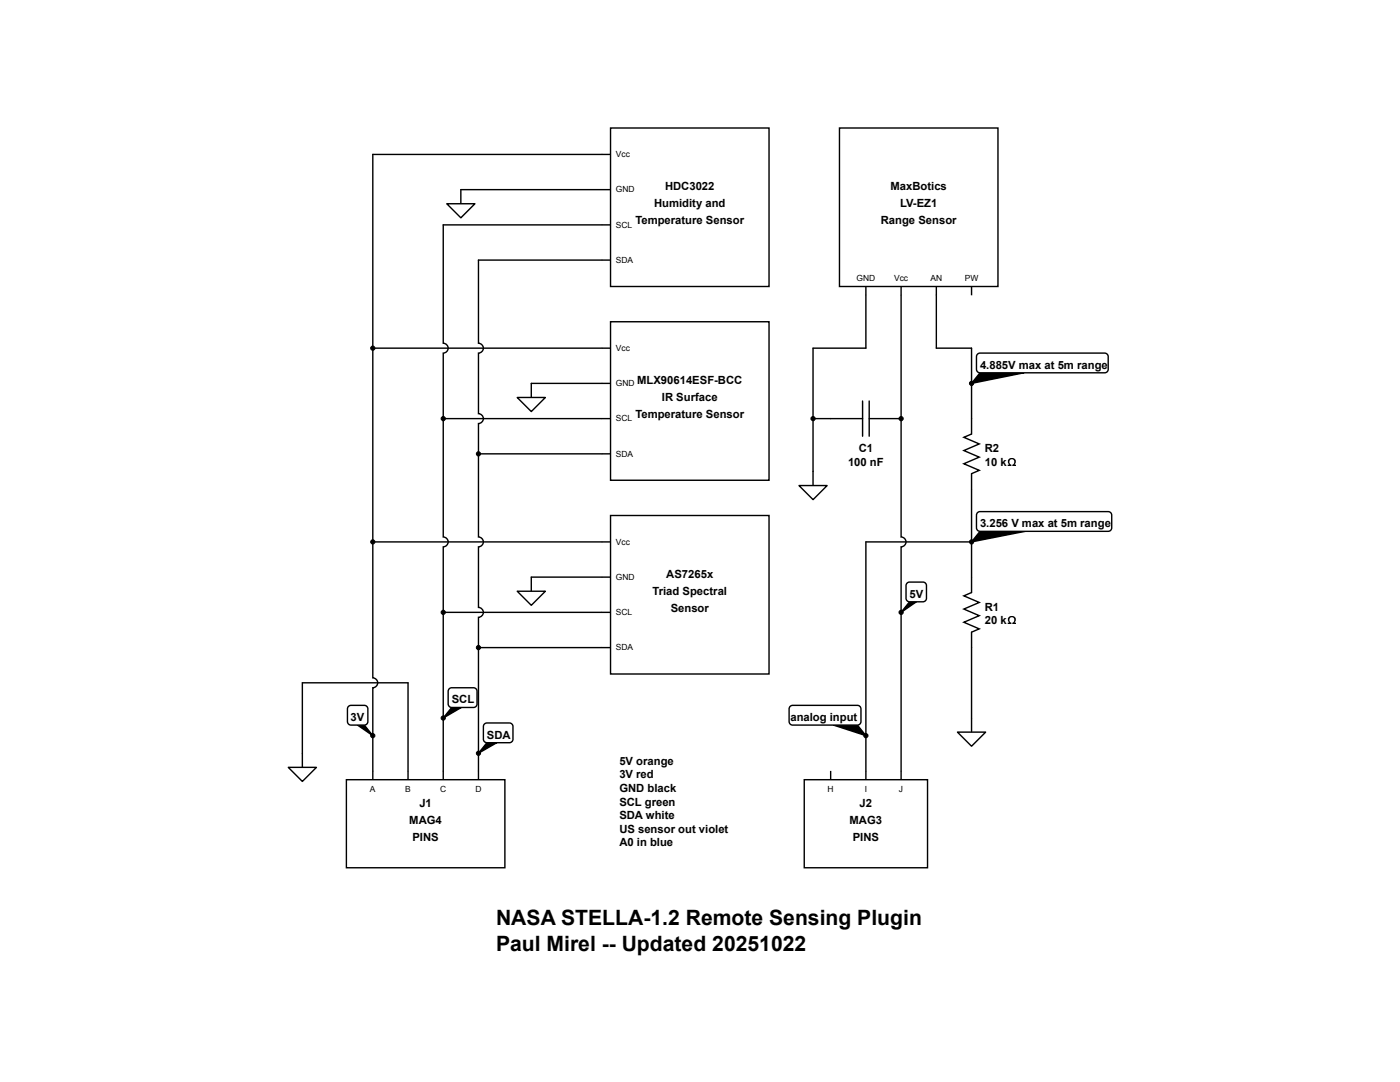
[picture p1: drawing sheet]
<svg xmlns="http://www.w3.org/2000/svg" width="279mm" height="216mm" viewBox="0 0 279 216" stroke-linecap="round" stroke-linejoin="round" font-family="sans-serif">
<path d="M195.6 74.4h8.7l-10.4 2.1zM195.6 106h9l-10.7 2.1zM181.5 120.1h1.4l-3.1 2.1zM71.4 144.7h1.3l1.7 2.1zM90.1 141.2h2l-3.6 2.1zM97.2 148.2h1.9l-3.6 2.1zM166.3 144.7h4.8l1.7 2.1z" fill="#000"/>
<path d="M195.6 74.4h8.7l-10.4 2.1zM195.6 106h9l-10.7 2.1zM181.5 120.1h1.4l-3.1 2.1zM71.4 144.7h1.3l1.7 2.1zM90.1 141.2h2l-3.6 2.1zM97.2 148.2h1.9l-3.6 2.1zM166.3 144.7h4.8l1.7 2.1z" fill="none" stroke="#000" stroke-width=".28"/>
<path d="M160.5 155.6h24.6v17.6h-24.6z" fill="#fff"/>
<path d="M160.5 155.6h24.6v17.6h-24.6zM165.8 153.8v1.8M172.8 153.8v1.8M179.8 153.8v1.8" fill="none" stroke="#000" stroke-width=".28"/>
<path d="M69.1 155.6h31.7v17.6h-31.7z" fill="#fff"/>
<path d="M60.3 150.3v2.8M69.1 155.6h31.7v17.6h-31.7zM74.4 153.8v1.8M81.4 153.8v1.8M88.5 153.8v1.8M95.5 153.8v1.8" fill="none" stroke="#000" stroke-width=".28"/>
<path d="M57.5 153.1h5.7l-2.9 2.8z" fill="#fff"/>
<path d="M57.5 153.1h5.7l-2.9 2.8z" fill="none" stroke="#000" stroke-width=".28"/>
<path d="M69.5 141l.5-.3h2.7a.7 .7 0 0 1 .7 .7v2.6a.7 .7 0 0 1-.7 .7h-2.7a.7 .7 0 0 1-.7-.7v-2.6z" fill="#fff"/>
<path d="M74.4 30.8v104.5a.98 .98 0 0 1 1 .9 .98 .98 0 0 1-1 1v16.6M69.5 141l.5-.3h2.7a.7 .7 0 0 1 .7 .7v2.6a.7 .7 0 0 1-.7 .7h-2.7a.7 .7 0 0 1-.7-.7v-2.6z" fill="none" stroke="#000" stroke-width=".28"/>
<path d="M96.7 144.5l.5-.2h4.5a.7 .7 0 0 1 .7 .7v2.5a.7 .7 0 0 1-.7 .7h-4.5a.7 .7 0 0 1-.7-.7v-2.5z" fill="#fff"/>
<path d="M96.7 144.5l.5-.2h4.5a.7 .7 0 0 1 .7 .7v2.5a.7 .7 0 0 1-.7 .7h-4.5a.7 .7 0 0 1-.7-.7v-2.5z" fill="none" stroke="#000" stroke-width=".28"/>
<path d="M89.6 137.4l.5-.2h4.4a.7 .7 0 0 1 .7 .7v2.6a.7 .7 0 0 1-.7 .7h-4.4a.7 .7 0 0 1-.7-.7v-2.6z" fill="#fff"/>
<path d="M88.5 44.9v23.6a.98 .98 0 0 1 .9 1 .98 .98 0 0 1-.9 1v36.6a.98 .98 0 0 1 .9 1 .98 .98 0 0 1-.9 1v44.7M106 76.5v2.8M89.6 137.4l.5-.2h4.4a.7 .7 0 0 1 .7 .7v2.6a.7 .7 0 0 1-.7 .7h-4.4a.7 .7 0 0 1-.7-.7v-2.6z" fill="none" stroke="#000" stroke-width=".28"/>
<path d="M103.2 79.3h5.6l-2.8 2.8z" fill="#fff"/>
<path d="M103.2 79.3h5.6l-2.8 2.8zM106 76.5h14.1" fill="none" stroke="#000" stroke-width=".28"/>
<path d="M121.8 64.2h31.7v31.6h-31.7z" fill="#fff"/>
<path d="M74.4 30.8h45.7M92 37.8v2.9M88.5 44.9h31.6M120.1 51.9h-24.6v16.6a.98 .98 0 0 1 1 1 .98 .98 0 0 1-1 1v12a.98 .98 0 0 1 1 1 .98 .98 0 0 1-1 1v22.6a.98 .98 0 0 1 1 1 .98 .98 0 0 1-1 1v12.1a.98 .98 0 0 1 1 1 .98 .98 0 0 1-1 1v30.6M120.1 69.5h1.7M120.1 76.5h1.7M121.8 64.2h31.7v31.6h-31.7zM88.5 83.5h33.3M95.5 90.6h26.3" fill="none" stroke="#000" stroke-width=".28"/>
<path d="M89.2 40.7h5.6l-2.8 2.8z" fill="#fff"/>
<path d="M92 37.8h28.1M89.2 40.7h5.6l-2.8 2.8zM74.4 69.5h45.7" fill="none" stroke="#000" stroke-width=".28"/>
<path d="M121.8 25.5h31.7v31.7h-31.7z" fill="#fff"/>
<path d="M120.1 30.8h1.7M120.1 37.8h1.7M121.8 25.5h31.7v31.7h-31.7zM120.1 44.9h1.7M120.1 51.9h1.7" fill="none" stroke="#000" stroke-width=".28"/>
<path d="M121.8 102.9h31.7v31.6h-31.7z" fill="#fff"/>
<path d="M106 115.2v2.8M120.1 108.1h1.7M120.1 115.2h1.7M121.8 102.9h31.7v31.6h-31.7zM120.1 122.2h1.7M120.1 129.2h1.7" fill="none" stroke="#000" stroke-width=".28"/>
<path d="M103.2 118h5.6l-2.8 2.8z" fill="#fff"/>
<path d="M74.4 108.1h45.7M103.2 118h5.6l-2.8 2.8zM106 115.2h14.1M88.5 122.2h31.6M95.5 129.2h24.6" fill="none" stroke="#000" stroke-width=".28"/>
<path d="M167.5 25.5h31.7v31.7h-31.7z" fill="#fff"/>
<path d="M167.5 25.5h31.7v31.7h-31.7zM172.8 57.2v1.7M179.8 57.2v1.7M186.9 57.2v1.7M193.9 57.2v1.7" fill="none" stroke="#000" stroke-width=".28"/>
<path d="M181 116.4l.5-.3h2.7a.7 .7 0 0 1 .7 .7v2.6a.7 .7 0 0 1-.7 .7h-2.7a.7 .7 0 0 1-.7-.7v-2.6z" fill="#fff"/>
<path d="M172.8 58.9v10.6M179.8 58.9v48.2a.98 .98 0 0 1 1 1 .98 .98 0 0 1-1 1v44.7M186.9 58.9v10.6h7M193.9 83.5v3.1l-1.5 .7 3 1.3-3 1.3 3 1.3-3 1.3 3 1.4-1.5 .6v23.7l-1.5 .7 3 1.3-3 1.3 3 1.3-3 1.4 3 1.3-1.5 .6v3.1M181 116.4l.5-.3h2.7a.7 .7 0 0 1 .7 .7v2.6a.7 .7 0 0 1-.7 .7h-2.7a.7 .7 0 0 1-.7-.7v-2.6zM193.9 143.3v2.8" fill="none" stroke="#000" stroke-width=".28"/>
<path d="M191.1 146.1h5.6l-2.8 2.8z" fill="#fff"/>
<path d="M193.9 108.1h-21.1v45.7M191.1 146.1h5.6l-2.8 2.8z" fill="none" stroke="#000" stroke-width=".28"/>
<path d="M157.7 141l.5-.3h12.9a.7 .7 0 0 1 .7 .7v2.6a.7 .7 0 0 1-.7 .7h-12.9a.7 .7 0 0 1-.7-.7v-2.6z" fill="#fff"/>
<path d="M157.7 141l.5-.3h12.9a.7 .7 0 0 1 .7 .7v2.6a.7 .7 0 0 1-.7 .7h-12.9a.7 .7 0 0 1-.7-.7v-2.6z" fill="none" stroke="#000" stroke-width=".28"/>
<path d="M195.1 70.7l.5-.2h24.9a.7 .7 0 0 1 .7 .7v2.5a.7 .7 0 0 1-.7 .7h-24.9a.7 .7 0 0 1-.7-.7v-2.5z" fill="#fff"/>
<path d="M195.1 70.7l.5-.2h24.9a.7 .7 0 0 1 .7 .7v2.5a.7 .7 0 0 1-.7 .7h-24.9a.7 .7 0 0 1-.7-.7v-2.5z" fill="none" stroke="#000" stroke-width=".28"/>
<path d="M195.1 102.3l.5-.2h25.6a.7 .7 0 0 1 .7 .7v2.5a.7 .7 0 0 1-.7 .7h-25.6a.7 .7 0 0 1-.7-.7v-2.5z" fill="#fff"/>
<path d="M172.8 69.5h-10.5v27.4M193.9 69.5v14M162.3 83.5h9.8M172.1 80v7M173.5 83.5h6.3M173.5 80v7M195.1 102.3l.5-.2h25.6a.7 .7 0 0 1 .7 .7v2.5a.7 .7 0 0 1-.7 .7h-25.6a.7 .7 0 0 1-.7-.7v-2.5z" fill="none" stroke="#000" stroke-width=".28"/>
<path d="M159.5 96.9h5.6l-2.8 2.8z" fill="#fff"/>
<path d="M159.5 96.9h5.6l-2.8 2.8zM193.9 129.2v14.1M60.3 150.3v-14.1h21.1v17.6" fill="none" stroke="#000" stroke-width=".28"/>
<g fill="#000">
<circle cx="74.4" cy="69.5" r=".42"/>
<circle cx="193.9" cy="76.5" r=".42"/>
<circle cx="88.5" cy="83.5" r=".42"/>
<circle cx="95.5" cy="90.6" r=".42"/>
<circle cx="162.3" cy="83.5" r=".42"/>
<circle cx="179.8" cy="83.5" r=".42"/>
<circle cx="74.4" cy="108.1" r=".42"/>
<circle cx="193.9" cy="108.1" r=".42"/>
<circle cx="88.5" cy="122.2" r=".42"/>
<circle cx="95.5" cy="129.2" r=".42"/>
<circle cx="179.8" cy="122.2" r=".42"/>
<circle cx="74.4" cy="146.8" r=".42"/>
<circle cx="88.5" cy="143.3" r=".42"/>
<circle cx="95.5" cy="150.3" r=".42"/>
<circle cx="172.8" cy="146.8" r=".42"/>
</g>
<g fill="none" stroke="#000" stroke-width=".2">
<circle cx="74.4" cy="69.5" r=".42"/>
<circle cx="193.9" cy="76.5" r=".42"/>
<circle cx="88.5" cy="83.5" r=".42"/>
<circle cx="95.5" cy="90.6" r=".42"/>
<circle cx="162.3" cy="83.5" r=".42"/>
<circle cx="179.8" cy="83.5" r=".42"/>
<circle cx="74.4" cy="108.1" r=".42"/>
<circle cx="193.9" cy="108.1" r=".42"/>
<circle cx="88.5" cy="122.2" r=".42"/>
<circle cx="95.5" cy="129.2" r=".42"/>
<circle cx="179.8" cy="122.2" r=".42"/>
<circle cx="74.4" cy="146.8" r=".42"/>
<circle cx="88.5" cy="143.3" r=".42"/>
<circle cx="95.5" cy="150.3" r=".42"/>
<circle cx="172.8" cy="146.8" r=".42"/>
</g>
<g font-size="4.2">
<text x="99" y="184.6">NASA STELLA-1.2 Remote Sensing Plugin</text>
<text x="99" y="189.7">Paul Mirel -- Updated 20251022</text>
</g>
<g font-size="2.2">
<text x="130.5" y="41.4">Humidity and</text>
<text x="132.7" y="38">HDC3022</text>
<text x="177.7" y="38">MaxBotics</text>
<text x="179.6" y="41.4">LV-EZ1</text>
<text x="126.8" y="44.7">Temperature Sensor</text>
<text x="175.8" y="44.7">Range Sensor</text>
<text x="127.2" y="76.6">MLX90614ESF-BCC</text>
<text x="195.6" y="73.6">4.885V max at 5m range</text>
<text x="126.8" y="83.4">Temperature Sensor</text>
<text x="132.1" y="80">IR Surface</text>
<text x="169.2" y="93">100 nF</text>
<text x="171.4" y="90.3">C1</text>
<text x="196.5" y="90.2">R2</text>
<text x="196.5" y="92.9">10 k</text>
<text x="195.6" y="105.2">3.256 V max at 5m range</text>
<text x="130.2" y="118.7">Triad Spectral</text>
<text x="133" y="115.3">AS7265x</text>
<text x="181.5" y="119.3">5V</text>
<text x="133.8" y="122">Sensor</text>
<text x="196.5" y="121.9">R1</text>
<text x="196.5" y="124.6">20 k</text>
<text x="70" y="143.9">3V</text>
<text x="90.1" y="140.4">SCL</text>
<text x="157.7" y="143.9">analog input</text>
<text x="97.2" y="147.4">SDA</text>
<text x="123.6" y="152.6">5V orange</text>
<text x="123.6" y="155.3">3V red</text>
<text x="83.7" y="161">J1</text>
<text x="123.6" y="158">GND black</text>
<text x="123.6" y="160.7">SCL green</text>
<text x="171.6" y="161">J2</text>
<text x="81.7" y="164.4">MAG4</text>
<text x="82.3" y="167.7">PINS</text>
<text x="123.6" y="163.4">SDA white</text>
<text x="123.6" y="166.1">US sensor out violet</text>
<text x="169.6" y="164.4">MAG3</text>
<text x="170.2" y="167.7">PINS</text>
<text x="123.6" y="168.8">A0 in blue</text>
</g>
<g font-size="1.7">
<text x="122.9" y="31.4">Vcc</text>
<text x="122.9" y="38.4">GND</text>
<text x="122.9" y="45.4">SCL</text>
<text x="122.9" y="52.5">SDA</text>
<text x="170.9" y="56.1">GND</text>
<text x="178.4" y="56.1">Vcc</text>
<text x="185.7" y="56.1">AN</text>
<text x="192.5" y="56.1">PW</text>
<text x="122.9" y="70">Vcc</text>
<text x="122.9" y="77.1">GND</text>
<text x="122.9" y="84.1">SCL</text>
<text x="122.9" y="91.1">SDA</text>
<text x="122.9" y="108.7">Vcc</text>
<text x="122.9" y="115.7">GND</text>
<text x="122.9" y="122.8">SCL</text>
<text x="122.9" y="129.8">SDA</text>
<text x="73.8" y="158">A</text>
<text x="80.9" y="158">B</text>
<text x="87.8" y="158">C</text>
<text x="94.9" y="158">D</text>
<text x="165.2" y="158">H</text>
<text x="172.6" y="158">I</text>
<text x="179.4" y="158">J</text>
</g>
</svg>
